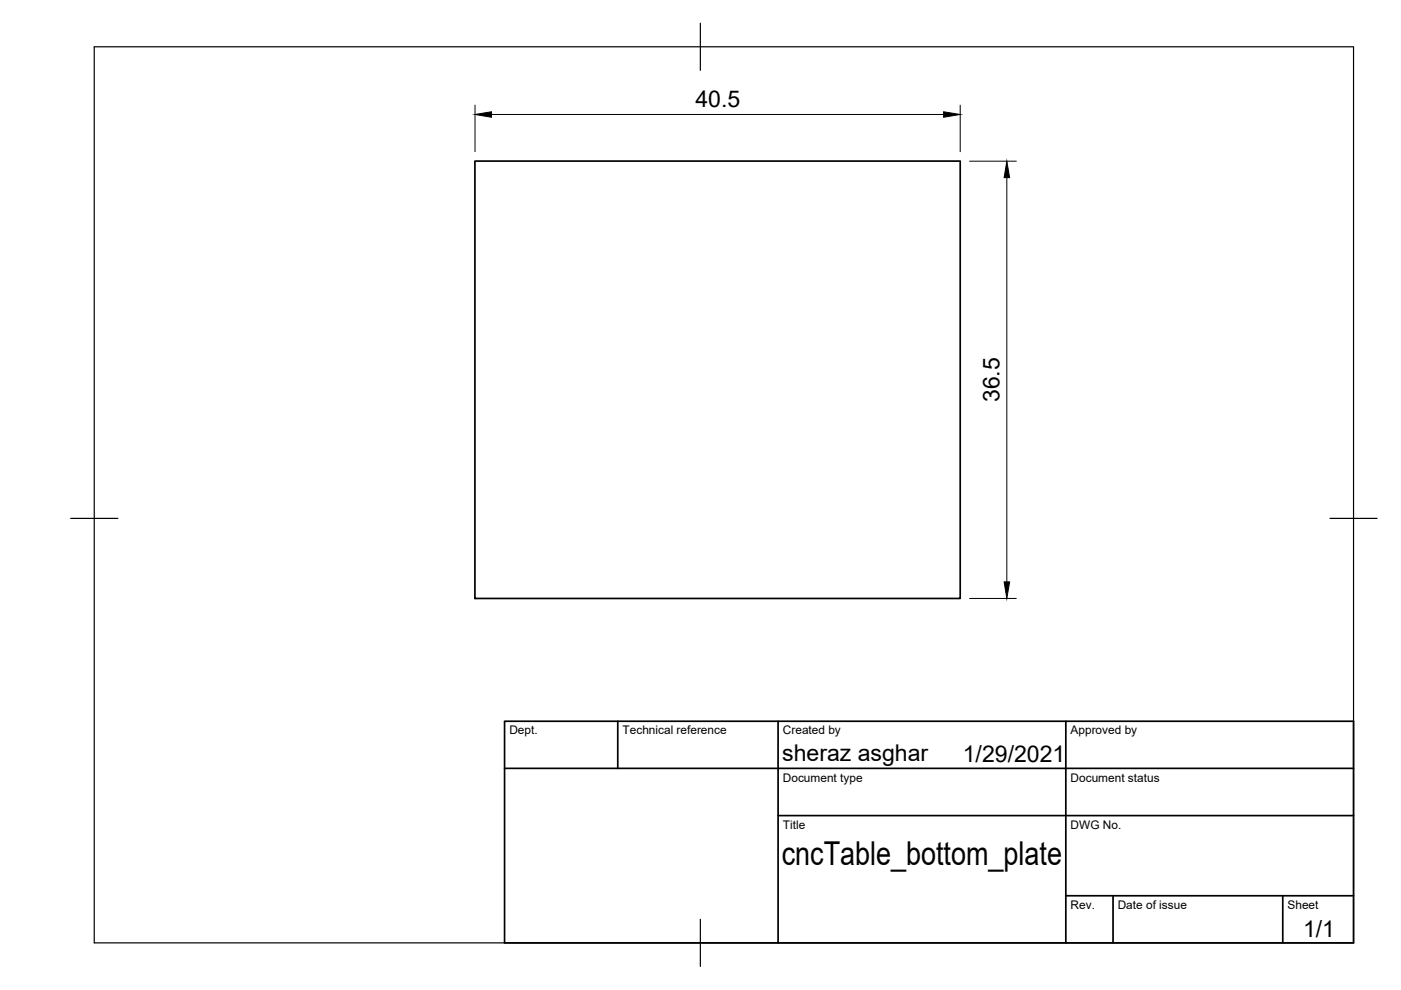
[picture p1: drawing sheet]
<svg xmlns="http://www.w3.org/2000/svg" width="297mm" height="210mm" viewBox="0 0 297 210" stroke-linecap="round" stroke-linejoin="round" font-family="sans-serif">
<!-- layer: Visible -->
<path d="M100.7 34.2h102.9v92.7h-102.9z" fill="none" stroke="#000" stroke-width=".36"/>
<!-- layer: Border -->
<path d="M20 9.9h267v190h-267zM148.5 4.9v10M15 109.9h10M282 109.9h10M148.5 194.9v10" fill="none" stroke="#000" stroke-width=".25"/>
<!-- layer: TitleBlock -->
<path d="M107 152.9h180v47h-180zM131 152.9v10M165 152.9v47M226 152.9v47M107 162.9h180M165 172.9h122M226 189.9h61M236 189.9v10M272 189.9v10" fill="none" stroke="#000" stroke-width=".36"/>
<!-- layer: Dimensions -->
<path d="M100.7 22.3v9.9M104.2 24.3h95.9M203.6 22.3v9.9M205.6 34.2h9.9M213.5 37.7v85.7M205.6 126.9h9.9" fill="none" stroke="#000" stroke-width=".21"/>
<path d="M100.7 24.3l3.5-.6v1.2zM200.1 23.7l3.5 .6-3.5 .6zM213.5 34.2l.6 3.5h-1.2zM212.9 123.4h1.2l-.6 3.5z" fill="#000" stroke="#000" stroke-width=".21"/>
<text font-size="7" x="165.8" y="183.4">cncTable_bottom_plate</text>
<g font-size="4.9">
<text x="147.4" y="22.7">40.5</text>
<text x="211.9" y="85.3" transform="rotate(-90 211.9 85.3)">36.5</text>
<text x="165.8" y="161.4">sheraz asghar</text>
<text x="204.1" y="161.5">1/29/2021</text>
<text x="276.3" y="198.6">1/1</text>
</g>
<g font-size="2.5">
<text x="108" y="155.7">Dept.</text>
<text x="132" y="155.7">Technical reference</text>
<text x="166" y="155.7">Created by</text>
<text x="227" y="155.7">Approved by</text>
<text x="166" y="165.7">Document type</text>
<text x="227" y="165.7">Document status</text>
<text x="166" y="175.7">Title</text>
<text x="227" y="175.7">DWG No.</text>
<text x="227" y="192.7">Rev.</text>
<text x="237" y="192.7">Date of issue</text>
<text x="273" y="192.7">Sheet</text>
</g>
</svg>
